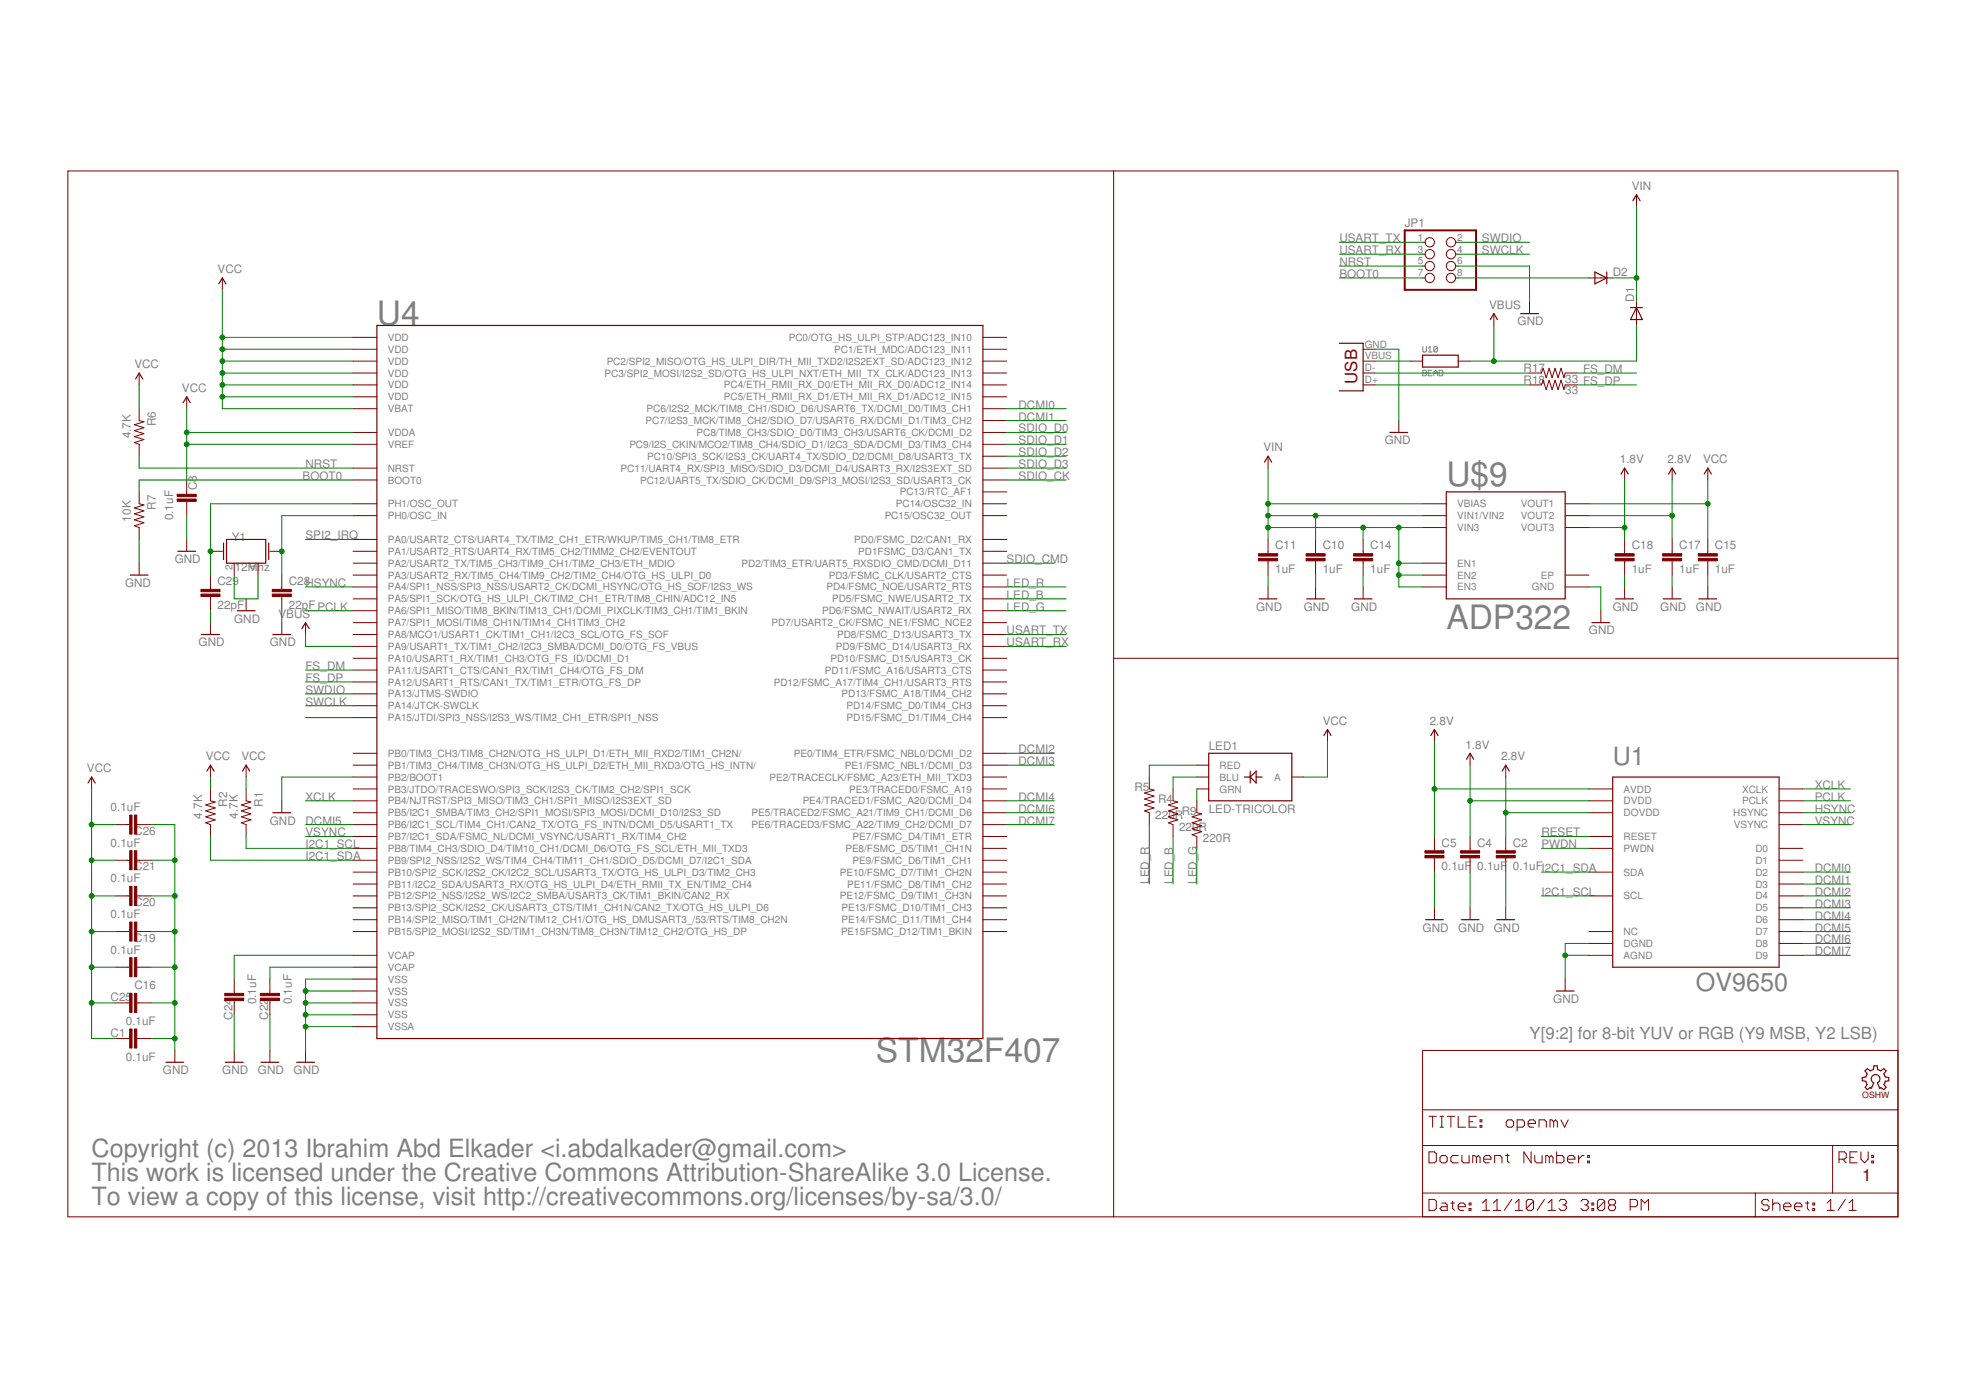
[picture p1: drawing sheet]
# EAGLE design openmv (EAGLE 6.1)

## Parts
C1  0.1uF  CAP0402-CAP  [0402-CAP]
C2  0.1uF  CAP0402-CAP  [0402-CAP]
C4  0.1uF  CAP0402-CAP  [0402-CAP]
C5  0.1uF  CAP0402-CAP  [0402-CAP]
C8  0.1uF  CAP0402-CAP  [0402-CAP]
C10  1uF  CAP0402-CAP  [0402-CAP]
C11  1uF  CAP0402-CAP  [0402-CAP]
C14  1uF  CAP0402-CAP  [0402-CAP]
C15  1uF  CAP0402-CAP  [0402-CAP]
C16  0.1uF  CAP0402-CAP  [0402-CAP]
C17  1uF  CAP0402-CAP  [0402-CAP]
C18  1uF  CAP0402-CAP  [0402-CAP]
C19  0.1uF  CAP0402-CAP  [0402-CAP]
C20  0.1uF  CAP0402-CAP  [0402-CAP]
C21  0.1uF  CAP0402-CAP  [0402-CAP]
C22  0.1uF  CAP0402-CAP  [0402-CAP]
C24  0.1uF  CAP0402-CAP  [0402-CAP]
C25  0.1uF  CAP0402-CAP  [0402-CAP]
C26  0.1uF  CAP0402-CAP  [0402-CAP]
C28  22pF  CAP0402-CAP  [0402-CAP]
C29  22pF  CAP0402-CAP  [0402-CAP]
D1  DIODESOD  [SOD-323]
D2  DIODESOD  [SOD-323]
JP1  PINHD-2X4  [2X04]
LED1  LED-TRICOLOR  [LED-TRICOLOR-SMD]
LOGO2  OSHW_LOGO_FILLX0100-NT  [OSHW_FILLX100_NOTEXT]
R1  4.7K  RESISTOR0402-RES  [0402-RES]
R2  4.7K  RESISTOR0402-RES  [0402-RES]
R4  220R  RESISTOR0402-RES  [0402-RES]
R5  220R  RESISTOR0402-RES  [0402-RES]
R6  4.7K  RESISTOR0402-RES  [0402-RES]
R7  10K  RESISTOR0402-RES  [0402-RES]
R9  220R  RESISTOR0402-RES  [0402-RES]
R17  33  RESISTOR0402-RES  [0402-RES]
R18  33  RESISTOR0402-RES  [0402-RES]
U1  OV9650  [OV9650]
U4  STM32F407  [LQFP100]
U10  BEAD  [0402-CAP]
U$9  ADP322  [WFQFN-16]
X2  USB-MICROB  [USB-MICROB]
Y1  12Mhz  CRYSTAL5X3  [CRYSTAL-SMD-5X3]

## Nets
1.8V: C4.1 C18.1 U1.P$10(DVDD) U$9.8(VOUT3)
2.8V: C2.1 C5.1 C17.1 U1.P$4(AVDD) U1.P$11(DOVDD) U$9.6(VOUT2)
BOOT0: JP1.7 R7.2 U4.94(BOOT0)
DCMI0: U1.P$19(D2) U4.63(PC6/I2S2_MCK/TIM8_CH1/SDIO_D6/USART6_TX/DCMI_D0/TIM3_CH1)
DCMI1: U1.P$21(D3) U4.64(PC7/I2S3_MCK/TIM8_CH2/SDIO_D7/USART6_RX/DCMI_D1/TIM3_CH2)
DCMI2: U1.P$22(D4) U4.97(PE0/TIM4_ETR/FSMC_NBL0/DCMI_D2)
DCMI3: U1.P$20(D5) U4.98(PE1/FSMC_NBL1/DCMI_D3)
DCMI4: U1.P$18(D6) U4.3(PE4/TRACED1/FSMC_A20/DCMI_D4)
DCMI5: U1.P$16(D7) U4.92(PB6/I2C1_SCL/TIM4_CH1/CAN2_TX/OTG_FS_INTN/DCMI_D5/USART1_TX)
DCMI6: U1.P$14(D8) U4.4(PE5/TRACED2/FSMC_A21/TIM9_CH1/DCMI_D6)
DCMI7: U1.P$12(D9) U4.5(PE6/TRACED3/FSMC_A22/TIM9_CH2/DCMI_D7)
FS_DM: R17.2 U4.70(PA11/USART1_CTS/CAN1_RX/TIM1_CH4/OTG_FS_DM)
FS_DP: R18.2 U4.71(PA12/USART1_RTS/CAN1_TX/TIM1_ETR/OTG_FS_DP)
GND: C1.1 C2.2 C4.2 C5.2 C8.1 C10.2 C11.2 C14.2 C15.2 C16.1 C17.2 C18.2 C19.2 C20.2 C21.2 C22.2 C24.2 C25.1 C26.2 C28.2 C29.2 JP1.6 R7.1 U1.P$2(AGND) U1.P$15(DGND) U4.10(VSS) U4.20(VSSA) U4.27(VSS) U4.37(PB2/BOOT1) U4.74(VSS) U4.99(VSS) U$9.12(GND) X2.GND Y1.2 Y1.4
HSYNC: U1.P$9(HSYNC) U4.29(PA4/SPI1_NSS/SPI3_NSS/USART2_CK/DCMI_HSYNC/OTG_HS_SOF/I2S3_WS)
I2C1_SCL: R1.1 U1.P$5(SCL) U4.95(PB8/TIM4_CH3/SDIO_D4/TIM10_CH1/DCMI_D6/OTG_FS_SCL/ETH_MII_TXD3)
I2C1_SDA: R2.1 U1.P$3(SDA) U4.96(PB9/SPI2_NSS/I2S2_WS/TIM4_CH4/TIM11_CH1/SDIO_D5/DCMI_D7/I2C1_SDA)
LED_B: R4.1 U4.86(PD5/FSMC_NWE/USART2_TX)
LED_G: R9.1 U4.87(PD6/FSMC_NWAIT/USART2_RX)
LED_R: R5.1 U4.85(PD4/FSMC_NOE/USART2_RTS)
N$1: D2.2(A) JP1.8
N$2: U4.77(PA15/JTDI/SPI3_NSS/I2S3_WS/TIM2_CH1_ETR/SPI1_NSS)
N$6: LED1.G(GRN) R9.2
N$7: LED1.B(BLU) R4.2
N$9: C29.1 U4.13(PH1/OSC_OUT) Y1.1
N$10: C28.1 U4.12(PH0/OSC_IN) Y1.3
N$16: LED1.R(RED) R5.2
N$18: U4.45(PE14/FSMC_D11/TIM1_CH4)
N$20: R17.1 X2.D-
N$21: R18.1 X2.D+
N$22: U10.1 X2.VBUS
NRST: JP1.5 R6.1 U4.14(NRST)
PCLK: U1.P$17(PCLK) U4.31(PA6/SPI1_MISO/TIM8_BKIN/TIM13_CH1/DCMI_PIXCLK/TIM3_CH1/TIM1_BKIN)
PWDN: U1.P$8(PWDN)
RESET: U1.P$6(RESET)
SDIO_CK: U4.80(PC12/UART5_TX/SDIO_CK/DCMI_D9/SPI3_MOSI/I2S3_SD/USART3_CK)
SDIO_CMD: U4.83(PD2/TIM3_ETR/UART5_RXSDIO_CMD/DCMI_D11)
SDIO_D0: U4.65(PC8/TIM8_CH3/SDIO_D0/TIM3_CH3/USART6_CK/DCMI_D2)
SDIO_D1: U4.66(PC9/I2S_CKIN/MCO2/TIM8_CH4/SDIO_D1/I2C3_SDA/DCMI_D3/TIM3_CH4)
SDIO_D2: U4.78(PC10/SPI3_SCK/I2S3_CK/UART4_TX/SDIO_D2/DCMI_D8/USART3_TX)
SDIO_D3: U4.79(PC11/UART4_RX/SPI3_MISO/SDIO_D3/DCMI_D4/USART3_RX/I2S3EXT_SD)
SPI2_IRQ: U4.23(PA0/USART2_CTS/UART4_TX/TIM2_CH1_ETR/WKUP/TIM5_CH1/TIM8_ETR)
SWCLK: JP1.4 U4.76(PA14/JTCK-SWCLK)
SWDIO: JP1.2 U4.72(PA13/JTMS-SWDIO)
USART_RX: JP1.3 U4.56(PD9/FSMC_D14/USART3_RX)
USART_TX: JP1.1 U4.55(PD8/FSMC_D13/USART3_TX)
VBUS: D1.2(A) U4.68(PA9/USART1_TX/TIM1_CH2/I2C3_SMBA/DCMI_D0/OTG_FS_VBUS) U10.2
VCAP1: C24.1 U4.49(VCAP)
VCAP2: C22.1 U4.73(VCAP)
VCC: C1.2 C8.2 C15.1 C16.2 C19.1 C20.1 C21.1 C25.2 C26.1 LED1.A R1.2 R2.2 R6.2 U4.6(VBAT) U4.11(VDD) U4.19(VDD) U4.21(VREF) U4.22(VDDA) U4.28(VDD) U4.50(VDD) U4.75(VDD) U4.100(VDD) U$9.5(VOUT1)
VIN: C10.1 C11.1 C14.1 D1.1(C) D2.1(C) U$9.1(EN1) U$9.2(VBIAS) U$9.3(VIN1/VIN2) U$9.10(VIN3) U$9.15(EN3) U$9.16(EN2)
VSYNC: U1.P$7(VSYNC) U4.93(PB7/I2C1_SDA/FSMC_NL/DCMI_VSYNC/USART1_RX/TIM4_CH2)
XCLK: U1.P$13(XCLK) U4.90(PB4/NJTRST/SPI3_MISO/TIM3_CH1/SPI1_MISO/I2S3EXT_SD)
Unconnected: U1.P$1(NC) U1.P$23(D1) U1.P$24(D0) U4.1(PE2/TRACECLK/FSMC_A23/ETH_MII_TXD3) U4.2(PE3/TRACED0/FSMC_A19) U4.7(PC13/RTC_AF1) U4.8(PC14/OSC32_IN) U4.9(PC15/OSC32_OUT) U4.15(PC0/OTG_HS_ULPI_STP/ADC123_IN10) U4.16(PC1/ETH_MDC/ADC123_IN11) U4.17(PC2/SPI2_MISO/OTG_HS_ULPI_DIR/TH_MII_TXD2/I2S2EXT_SD/ADC123_IN12) U4.18(PC3/SPI2_MOSI/I2S2_SD/OTG_HS_ULPI_NXT/ETH_MII_TX_CLK/ADC123_IN13) U4.24(PA1/USART2_RTS/UART4_RX/TIM5_CH2/TIMM2_CH2/EVENTOUT) U4.25(PA2/USART2_TX/TIM5_CH3/TIM9_CH1/TIM2_CH3/ETH_MDIO) U4.26(PA3/USART2_RX/TIM5_CH4/TIM9_CH2/TIM2_CH4/OTG_HS_ULPI_D0) U4.30(PA5/SPI1_SCK/OTG_HS_ULPI_CK/TIM2_CH1_ETR/TIM8_CHIN/ADC12_IN5) U4.32(PA7/SPI1_MOSI/TIM8_CH1N/TIM14_CH1TIM3_CH2) U4.33(PC4/ETH_RMII_RX_D0/ETH_MII_RX_D0/ADC12_IN14) U4.34(PC5/ETH_RMII_RX_D1/ETH_MII_RX_D1/ADC12_IN15) U4.35(PB0/TIM3_CH3/TIM8_CH2N/OTG_HS_ULPI_D1/ETH_MII_RXD2/TIM1_CH2N/) U4.36(PB1/TIM3_CH4/TIM8_CH3N/OTG_HS_ULPI_D2/ETH_MII_RXD3/OTG_HS_INTN/) U4.38(PE7/FSMC_D4/TIM1_ETR) U4.39(PE8/FSMC_D5/TIM1_CH1N) U4.40(PE9/FSMC_D6/TIM1_CH1) U4.41(PE10/FSMC_D7/TIM1_CH2N) U4.42(PE11/FSMC_D8/TIM1_CH2) U4.43(PE12/FSMC_D9/TIM1_CH3N) U4.44(PE13/FSMC_D10/TIM1_CH3) U4.46(PE15FSMC_D12/TIM1_BKIN) U4.47(PB10/SPI2_SCK/I2S2_CK/I2C2_SCL/USART3_TX/OTG_HS_ULPI_D3/TIM2_CH3) U4.48(PB11/I2C2_SDA/USART3_RX/OTG_HS_ULPI_D4/ETH_RMII_TX_EN/TIM2_CH4) U4.51(PB12/SPI2_NSS/I2S2_WS/I2C2_SMBA/USART3_CK/TIM1_BKIN/CAN2_RX) U4.52(PB13/SPI2_SCK/I2S2_CK/USART3_CTS/TIM1_CH1N/CAN2_TX/OTG_HS_ULPI_D6) U4.53(PB14/SPI2_MISO/TIM1_CH2N/TIM12_CH1/OTG_HS_DMUSART3_/53/RTS/TIM8_CH2N) U4.54(PB15/SPI2_MOSI/I2S2_SD/TIM1_CH3N/TIM8_CH3N/TIM12_CH2/OTG_HS_DP) U4.57(PD10/FSMC_D15/USART3_CK) U4.58(PD11/FSMC_A16/USART3_CTS) U4.59(PD12/FSMC_A17/TIM4_CH1/USART3_RTS) U4.60(PD13/FSMC_A18/TIM4_CH2) U4.61(PD14/FSMC_D0/TIM4_CH3) U4.62(PD15/FSMC_D1/TIM4_CH4) U4.67(PA8/MCO1/USART1_CK/TIM1_CH1/I2C3_SCL/OTG_FS_SOF) U4.69(PA10/USART1_RX/TIM1_CH3/OTG_FS_ID/DCMI_D1) U4.81(PD0/FSMC_D2/CAN1_RX) U4.82(PD1FSMC_D3/CAN1_TX) U4.84(PD3/FSMC_CLK/USART2_CTS) U4.88(PD7/USART2_CK/FSMC_NE1/FSMC_NCE2) U4.89(PB3/JTDO/TRACESWO/SPI3_SCK/I2S3_CK/TIM2_CH2/SPI1_SCK) U4.91(PB5/I2C1_SMBA/TIM3_CH2/SPI1_MOSI/SPI3_MOSI/DCMI_D10/I2S3_SD) U$9.4(NC) U$9.7(NC) U$9.9(NC) U$9.11(NC) U$9.13(NC) U$9.14(NC) U$9.EXP(EP)

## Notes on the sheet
- Y[9:2] for 8-bit YUV or RGB (Y9 MSB, Y2 LSB)
- Copyright (c) 2013 Ibrahim Abd Elkader <i.abdalkader@gmail.com>
- This work is licensed under the Creative Commons Attribution-ShareAlike 3.0 License. | 1
- To view a copy of this license, visit http://creativecommons.org/licenses/by-sa/3.0/
